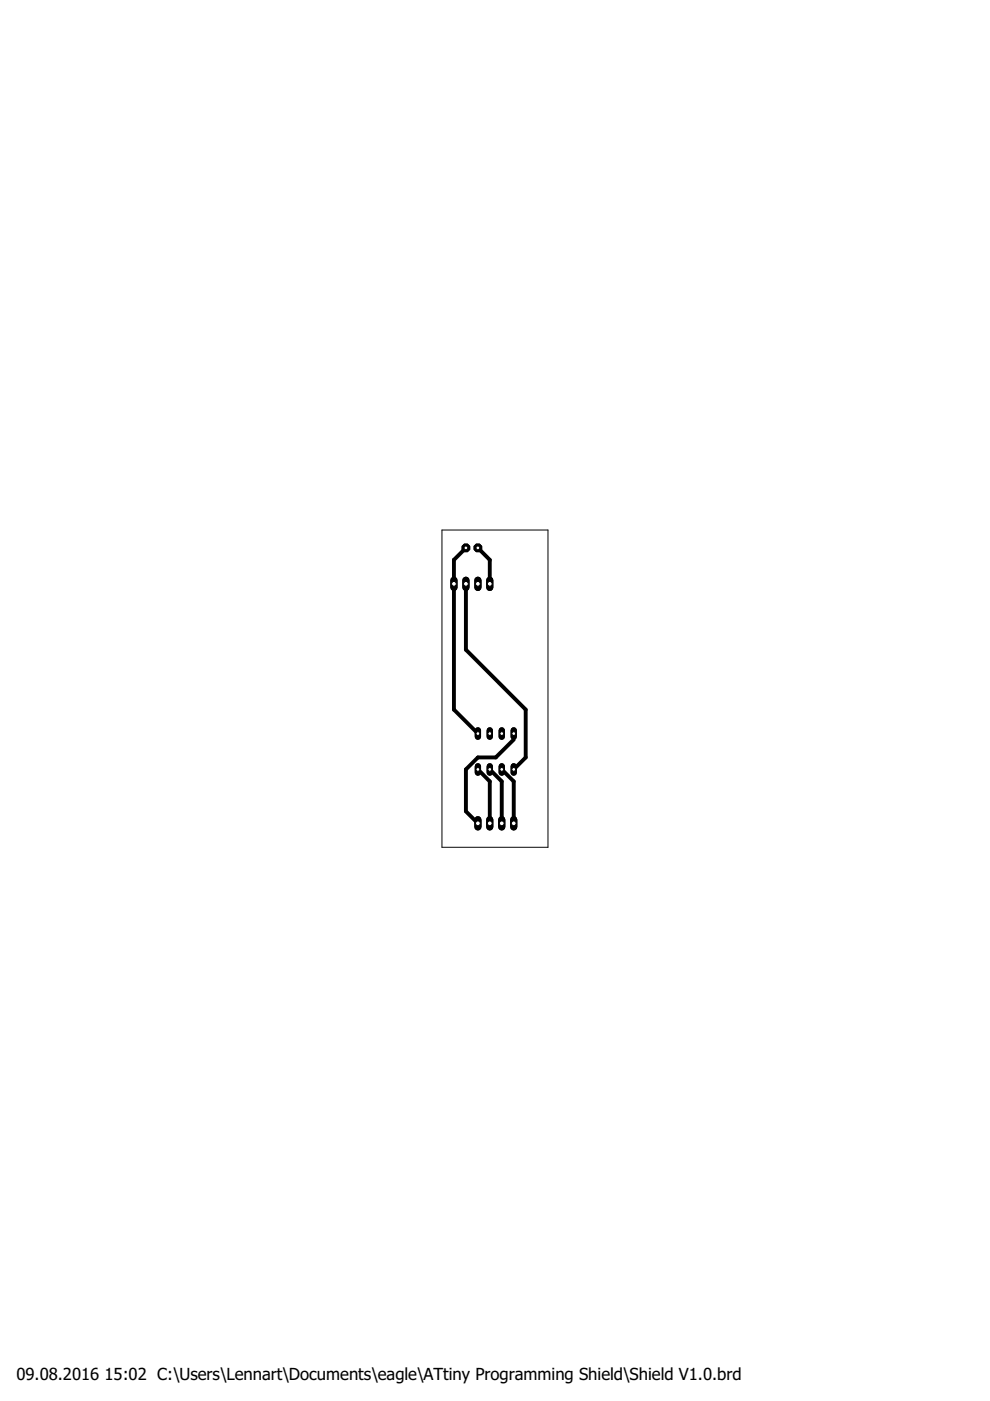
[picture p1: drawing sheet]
<svg xmlns="http://www.w3.org/2000/svg" width="210mm" height="297mm" viewBox="0 0 210 297" stroke-linecap="round" stroke-linejoin="round" font-family="sans-serif">
<path d="M98.8 116.2l-2.6 2.5v31.8l5.1 5M101.3 116.2l2.5 2.5v5.1M98.8 123.8v14l12.7 12.7v10.1l-2.6 2.5M108.9 156.8l-3.8 3.8h-3.8l-2.5 2.5v8.9l2.5 2.6M101.3 163.1l2.5 2.6v8.9M103.8 163.1l2.6 2.6v8.9M106.4 163.1l2.5 2.6v8.9" fill="none" stroke="#000" stroke-width=".83"/>
<path d="M108.9 155.5v1.3" fill="none" stroke="#000" stroke-width=".42"/>
<circle cx="98.8" cy="116.2" r=".87" fill="#000" stroke="#000" stroke-width=".21"/>
<circle cx="98.8" cy="116.2" r=".4" fill="#fff" stroke="#000" stroke-width=".21"/>
<circle cx="101.3" cy="116.2" r=".87" fill="#000" stroke="#000" stroke-width=".21"/>
<circle cx="101.3" cy="116.2" r=".4" fill="#fff" stroke="#000" stroke-width=".21"/>
<path d="M101.3 162.5v1.3" fill="none" stroke="#000" stroke-width="1.3"/>
<circle cx="101.3" cy="163.1" r=".4" fill="#fff" stroke="#000" stroke-width=".21"/>
<path d="M103.8 162.5v1.3" fill="none" stroke="#000" stroke-width="1.3"/>
<circle cx="103.8" cy="163.1" r=".4" fill="#fff" stroke="#000" stroke-width=".21"/>
<path d="M108.9 154.9v1.3" fill="none" stroke="#000" stroke-width="1.3"/>
<circle cx="108.9" cy="155.5" r=".4" fill="#fff" stroke="#000" stroke-width=".21"/>
<path d="M106.4 154.9v1.3" fill="none" stroke="#000" stroke-width="1.3"/>
<circle cx="106.4" cy="155.5" r=".4" fill="#fff" stroke="#000" stroke-width=".21"/>
<path d="M106.4 162.5v1.3" fill="none" stroke="#000" stroke-width="1.3"/>
<circle cx="106.4" cy="163.1" r=".4" fill="#fff" stroke="#000" stroke-width=".21"/>
<path d="M108.9 162.5v1.3" fill="none" stroke="#000" stroke-width="1.3"/>
<circle cx="108.9" cy="163.1" r=".4" fill="#fff" stroke="#000" stroke-width=".21"/>
<path d="M103.8 154.9v1.3" fill="none" stroke="#000" stroke-width="1.3"/>
<circle cx="103.8" cy="155.5" r=".4" fill="#fff" stroke="#000" stroke-width=".21"/>
<path d="M101.3 154.9v1.3" fill="none" stroke="#000" stroke-width="1.3"/>
<circle cx="101.3" cy="155.5" r=".4" fill="#fff" stroke="#000" stroke-width=".21"/>
<path d="M96.2 123v1.5" fill="none" stroke="#000" stroke-width="1.5"/>
<circle cx="96.2" cy="123.8" r=".51" fill="#fff" stroke="#000" stroke-width=".21"/>
<path d="M98.8 123v1.5" fill="none" stroke="#000" stroke-width="1.5"/>
<circle cx="98.8" cy="123.8" r=".51" fill="#fff" stroke="#000" stroke-width=".21"/>
<path d="M101.3 123v1.5" fill="none" stroke="#000" stroke-width="1.5"/>
<circle cx="101.3" cy="123.8" r=".51" fill="#fff" stroke="#000" stroke-width=".21"/>
<path d="M103.8 123v1.5" fill="none" stroke="#000" stroke-width="1.5"/>
<circle cx="103.8" cy="123.8" r=".51" fill="#fff" stroke="#000" stroke-width=".21"/>
<path d="M108.9 173.8v1.5" fill="none" stroke="#000" stroke-width="1.5"/>
<circle cx="108.9" cy="174.6" r=".51" fill="#fff" stroke="#000" stroke-width=".21"/>
<path d="M106.4 173.8v1.5" fill="none" stroke="#000" stroke-width="1.5"/>
<circle cx="106.4" cy="174.6" r=".51" fill="#fff" stroke="#000" stroke-width=".21"/>
<path d="M103.8 173.8v1.5" fill="none" stroke="#000" stroke-width="1.5"/>
<circle cx="103.8" cy="174.6" r=".51" fill="#fff" stroke="#000" stroke-width=".21"/>
<path d="M101.3 173.8v1.5" fill="none" stroke="#000" stroke-width="1.5"/>
<circle cx="101.3" cy="174.6" r=".51" fill="#fff" stroke="#000" stroke-width=".21"/>
<circle cx="98.8" cy="116.2" r=".87" fill="#000" stroke="#000" stroke-width=".21"/>
<circle cx="98.8" cy="116.2" r=".4" fill="#fff" stroke="#000" stroke-width=".21"/>
<circle cx="101.3" cy="116.2" r=".87" fill="#000" stroke="#000" stroke-width=".21"/>
<circle cx="101.3" cy="116.2" r=".4" fill="#fff" stroke="#000" stroke-width=".21"/>
<path d="M101.3 162.5v1.3" fill="none" stroke="#000" stroke-width="1.3"/>
<circle cx="101.3" cy="163.1" r=".4" fill="#fff" stroke="#000" stroke-width=".21"/>
<path d="M103.8 162.5v1.3" fill="none" stroke="#000" stroke-width="1.3"/>
<circle cx="103.8" cy="163.1" r=".4" fill="#fff" stroke="#000" stroke-width=".21"/>
<path d="M108.9 154.9v1.3" fill="none" stroke="#000" stroke-width="1.3"/>
<circle cx="108.9" cy="155.5" r=".4" fill="#fff" stroke="#000" stroke-width=".21"/>
<path d="M106.4 154.9v1.3" fill="none" stroke="#000" stroke-width="1.3"/>
<circle cx="106.4" cy="155.5" r=".4" fill="#fff" stroke="#000" stroke-width=".21"/>
<path d="M106.4 162.5v1.3" fill="none" stroke="#000" stroke-width="1.3"/>
<circle cx="106.4" cy="163.1" r=".4" fill="#fff" stroke="#000" stroke-width=".21"/>
<path d="M108.9 162.5v1.3" fill="none" stroke="#000" stroke-width="1.3"/>
<circle cx="108.9" cy="163.1" r=".4" fill="#fff" stroke="#000" stroke-width=".21"/>
<path d="M103.8 154.9v1.3" fill="none" stroke="#000" stroke-width="1.3"/>
<circle cx="103.8" cy="155.5" r=".4" fill="#fff" stroke="#000" stroke-width=".21"/>
<path d="M101.3 154.9v1.3" fill="none" stroke="#000" stroke-width="1.3"/>
<circle cx="101.3" cy="155.5" r=".4" fill="#fff" stroke="#000" stroke-width=".21"/>
<path d="M96.2 123v1.5" fill="none" stroke="#000" stroke-width="1.5"/>
<circle cx="96.2" cy="123.8" r=".51" fill="#fff" stroke="#000" stroke-width=".21"/>
<path d="M98.8 123v1.5" fill="none" stroke="#000" stroke-width="1.5"/>
<circle cx="98.8" cy="123.8" r=".51" fill="#fff" stroke="#000" stroke-width=".21"/>
<path d="M101.3 123v1.5" fill="none" stroke="#000" stroke-width="1.5"/>
<circle cx="101.3" cy="123.8" r=".51" fill="#fff" stroke="#000" stroke-width=".21"/>
<path d="M103.8 123v1.5" fill="none" stroke="#000" stroke-width="1.5"/>
<circle cx="103.8" cy="123.8" r=".51" fill="#fff" stroke="#000" stroke-width=".21"/>
<path d="M108.9 173.8v1.5" fill="none" stroke="#000" stroke-width="1.5"/>
<circle cx="108.9" cy="174.6" r=".51" fill="#fff" stroke="#000" stroke-width=".21"/>
<path d="M106.4 173.8v1.5" fill="none" stroke="#000" stroke-width="1.5"/>
<circle cx="106.4" cy="174.6" r=".51" fill="#fff" stroke="#000" stroke-width=".21"/>
<path d="M103.8 173.8v1.5" fill="none" stroke="#000" stroke-width="1.5"/>
<circle cx="103.8" cy="174.6" r=".51" fill="#fff" stroke="#000" stroke-width=".21"/>
<path d="M101.3 173.8v1.5" fill="none" stroke="#000" stroke-width="1.5"/>
<circle cx="101.3" cy="174.6" r=".51" fill="#fff" stroke="#000" stroke-width=".21"/>
<path d="M93.7 112.4h22.5v67.2h-22.5z" fill="none" stroke="#000" stroke-width=".21"/>
<g font-size="3.5">
<text x="3.5" y="292.5">09.08.2016</text>
<text x="22.2" y="292.5">15:02 C:\Users\Lennart\Documents\eagle\ATtiny Programming Shield\Shield V1.0.brd</text>
</g>
</svg>
